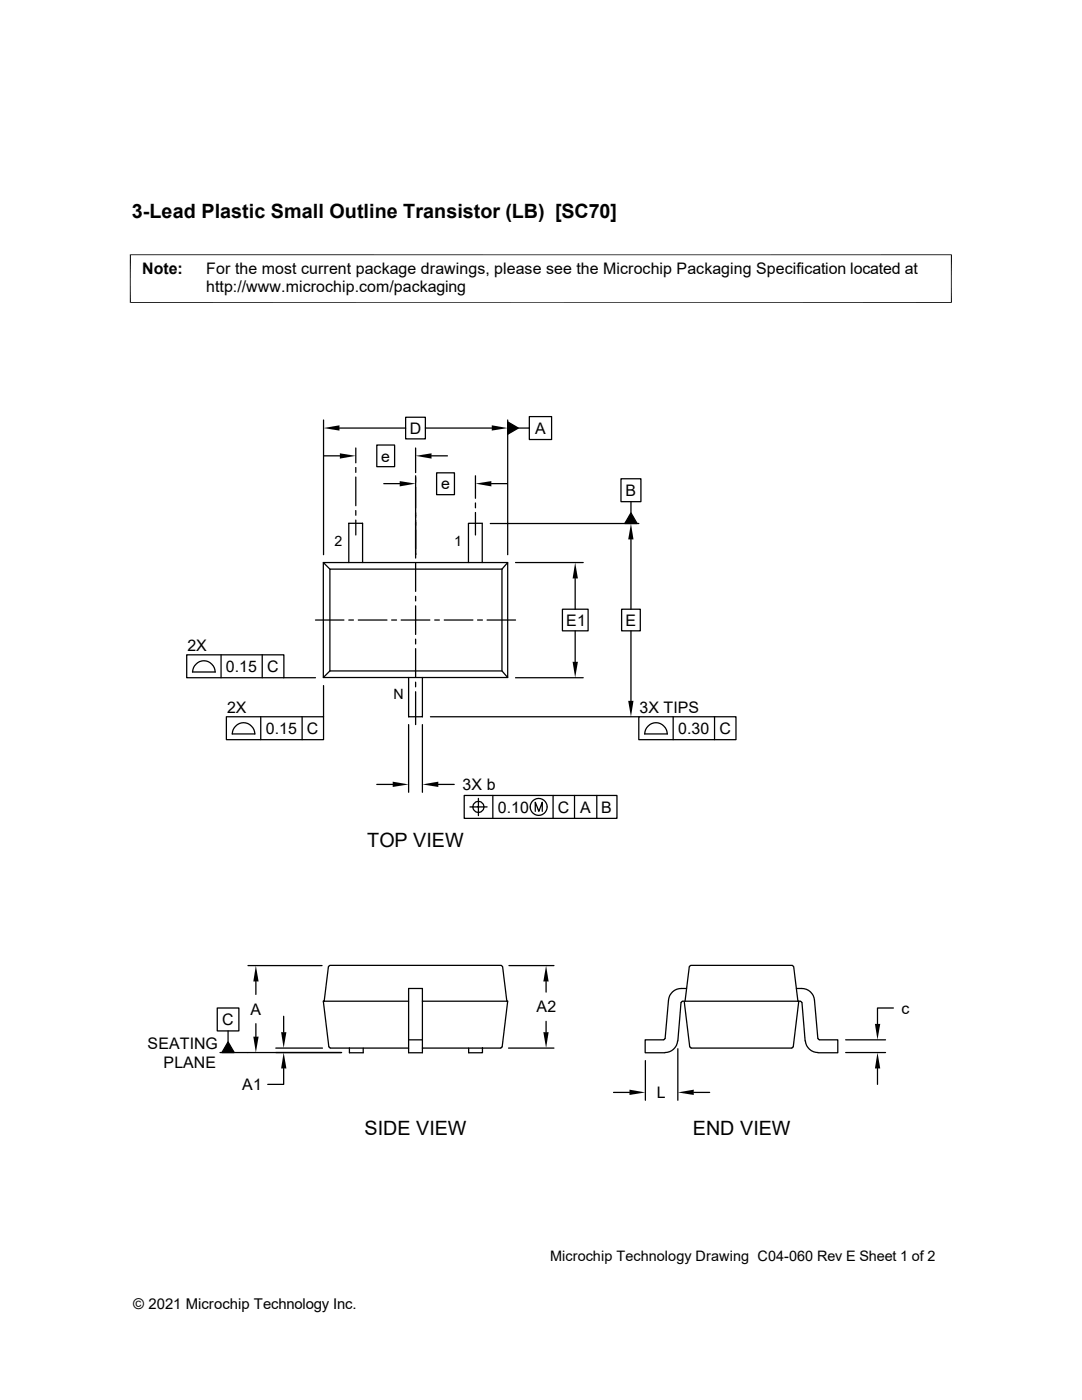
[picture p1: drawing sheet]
<svg xmlns="http://www.w3.org/2000/svg" width="216mm" height="279mm" viewBox="0 0 216 279" stroke-linecap="round" stroke-linejoin="round" font-family="sans-serif">
<g fill="none" stroke="#000" stroke-width=".25">
<path d="M64.6 83.8v26.9M64.6 91h3.2M67.7 85.4h13.2M71 89.4v3M71 93.3v1M71 95.2v5.7M75.2 88.8h3.5v4.3h-3.5zM76.6 96.5h3.2M80.9 83.3h4v4.3h-4zM82.9 89.4v4.9M82.9 95v16.4M84.9 85.4h13.2"/>
<path d="M86.1 91h3.2M87.1 94.4h3.6v4.3h-3.6zM94.9 95v4.4M98 96.5h3.2M101.3 84.2l2.1 1.2-2.1 1.3zM101.3 83.8v26.9M103.4 85.4h2.2M105.6 83.1h4.5v4.6h-4.5zM123.9 95.5h4v4.6h-4zM64.5 112.3h36.8v22.9h-36.8zM64.5 112.3l1.3 1.3M69.6 112.3v-7.9h2.7v7.9"/>
<path d="M71 101.9v.9M71 103.8v3M82.9 112.3v5.7M82.9 119v.9M93.5 112.3v-7.9h2.7v7.9M94.9 100.4v.9M94.9 102.3v4.5M97.8 104.5h29.7M100.2 113.6h-34.4v20.3M100.2 113.6v20.3l1.1 1.3M101.3 112.3l-1.1 1.3M102.9 112.3h13.5"/>
<path d="M114.8 115.4v6.2M125.9 102.4l1.2 2.1h-2.4zM125.9 100.1v2.3M125.9 107.7v13.9M37.3 130.7h19.3v4.6h-19.3zM38.4 134.1h4.5a2.24 2.24 0 0 0-2.2-2.2 2.24 2.24 0 0 0-2.3 2.2M44.1 130.7v4.6M52.3 130.7v4.6M56.6 135.3h6.3M62.9 123.7h5.7M64.6 136.8v6.2M65.8 133.9h34.4"/>
<path d="M65.8 133.9l-1.3 1.3M69.6 123.7h.9M71.5 123.7h5.7M78.1 123.7h1M80.1 123.7h5.7M81.5 135.2v7.8h2.8v-7.8M82.9 120.9v5.7M82.9 127.6v.9M82.9 129.5v5.7M82.9 136.1v1M82.9 138v6.6M86.7 123.7h1"/>
<path d="M88.6 123.7h5.8M95.3 123.7h1M97.2 123.7h5.7M102.9 135.3h13.5M112.2 121.6h5.1v4.3h-5.1zM114.8 125.9v6.2M124 121.6h3.8v4.3h-3.8zM125.9 125.9v14M45.2 143h19.4v4.6h-19.4zM46.3 146.5h4.6M46.4 146.5a2.24 2.24 0 0 1 2.2-2.3 2.24 2.24 0 0 1 2.2 2.3M52 143v4.6"/>
<path d="M60.3 143v4.6M75.2 156.5h3.2M81.5 144.6v13.5M84.3 144.6v13.5M85.9 143h41.6M87.5 156.5h3.1M92.6 158.8h30.5v4.5h-30.5zM95.5 159.3v3.5M98.3 158.8v4.5M110.4 158.8v4.5M114.6 158.8v4.5M119.1 158.8v4.5"/>
<path d="M127.5 143h19.4v4.6h-19.4zM128.6 146.5h4.6M128.7 146.5a2.24 2.24 0 0 1 2.2-2.3 2.24 2.24 0 0 1 2.2 2.3M134.3 143v4.6M142.6 143v4.6M93.8 161h3.4M106.8 161.9v-1.8l.7 1.8 .7-1.8v1.8M49.5 192.7h14.8M51.1 195.9v2.6M65.5 192.9l-.8 6.9M65.8 192.7l-.2 .2M65.8 192.7h34.2"/>
<path d="M81.5 197.3h2.8v12.8h-2.8zM81.5 199.8h-17l1.1 9.1M84.3 199.8h17l-1.1 9.1M100 192.7l.2 .2 .9 6.9M101.6 192.7h8.9M109 195.9v2.1M136.5 199.8l1.1 9.1M137 197.3a2.99 2.99 0 0 0-3.4 1.4l-.2 .9-.7 7.7-.3 .2M137.5 192.9l-.8 6.9M137.8 192.7l-.2 .2M137.8 192.7h20.3M158.1 192.7l.2 .2"/>
<path d="M158.4 192.9l.8 6.9M158.9 197.3a2.99 2.99 0 0 1 3.4 1.4l.2 .9 .7 7.7M159.4 199.8l-1.1 9.1M43.3 201.2h4.4v4.5h-4.4zM43.9 210.1h24.3M45.5 207.9l1.2 2.2h-2.4zM45.5 205.7v2.2M51.1 204.3v2.6M55 209.2h9.3M56.6 213.2v3.2h-3.2M56.6 202.8v3.2M65.7 208.9l.2 .2"/>
<path d="M65.9 209.2h15.6M69.7 209.2v.9h2.8v-.9M81.5 207.5h2.8M84.3 209.2h15.6M93.5 209.2v.9h2.8v-.9M100.2 208.9l-.3 .2M101.5 209.2h9M109 203.8v2.2M122.4 218h3.2M128.8 211.7v7.9M132.4 207.5h-3.7v2.6h4M135.3 209.3v10.3"/>
<path d="M135.9 200.1l-.7 7.6a2.54 2.54 0 0 1-2.5 2.4M135.9 200.1l.2-.2 23.6-.1 .3 .3M137.7 208.9l.2 .2M137.9 209.2h20.1M138.4 218h3.2M158.2 208.9l-.2 .2M160 200.1l.7 7.6a2.54 2.54 0 0 0 2.5 2.4M163.2 207.3l.3 .2M163.5 207.5h3.7v2.6h-4M168.7 207.5h8M168.7 210.1h8M175.1 213.2v3.2"/>
<path d="M178.3 201.2h-3.2v3.1"/>
<circle cx="95.4" cy="161" r="1.11"/>
<circle cx="107.5" cy="161" r="1.69"/>
</g>
<g fill="#000">
<path d="M64.6 85.4l3.1-.5v1zM67.8 90.5l3.2 .5-3.2 .5zM79.8 96l3.1 .5-3.1 .6zM82.9 91l3.2-.5v1zM94.9 96.5l3.1-.5v1.1zM98.1 84.9l3.2 .5-3.2 .5zM101.3 84.2l2.1 1.2-2.1 1.3zM114.8 112.3l.5 3.1h-1zM125.9 104.5l.5 3.2h-1.1zM125.9 102.4l1.2 2.1h-2.4zM114.3 132.1h1l-.5 3.2zM125.3 139.9h1.1l-.5 3.1z"/>
<path d="M78.4 156l3.1 .5-3.1 .6zM84.3 156.5l3.2-.5v1.1zM51.1 192.7l.5 3.2h-1.1zM109 192.7l.5 3.2h-1.1zM45.5 207.9l1.2 2.2h-2.4zM50.5 206.9h1.1l-.5 3.2zM56.1 206h1l-.5 3.2zM56.6 210.1l.5 3.1h-1zM108.4 206h1.1l-.5 3.2zM125.6 217.5l3.2 .5-3.2 .5zM135.3 218l3.1-.5v1zM175.1 210.1l.5 3.1h-1z"/>
<path d="M174.6 204.3h1l-.5 3.2z"/>
</g>
<path d="M26 50.8v9.7M189.8 50.8v9.7" fill="none" stroke="#000" stroke-width=".21"/>
<path d="M25.9 50.8h164M25.9 60.4h164" fill="none" stroke="#000" stroke-width=".2"/>
<g font-size="3.9">
<text x="26.3" y="43.5">3-Lead Plastic Small Outline Transistor (LB) [SC70]</text>
<text x="73.3" y="169">TOP VIEW</text>
<text x="72.7" y="226.6">SIDE VIEW</text>
<text x="138.2" y="226.6">END VIEW</text>
</g>
<g font-size="3.2">
<text x="28.4" y="54.6">Note:</text>
<text x="41.1" y="54.6">For the most current package drawings, please see the Microchip Packaging Specification located at</text>
<text x="41.1" y="58.3">http://www.microchip.com/packaging</text>
<text x="81.7" y="86.6">D</text>
<text x="106.8" y="86.6">A</text>
<text x="76.1" y="92.1">e</text>
<text x="88" y="97.7">e</text>
<text x="124.8" y="99">B</text>
<text x="113" y="124.9">E1</text>
<text x="124.8" y="124.9">E</text>
<text x="37.4" y="129.9">2X</text>
<text x="45.1" y="134.1">0.15</text>
<text x="53.3" y="134.1">C</text>
<text x="45.3" y="142.2">2X</text>
<text x="127.6" y="142.2">3X TIPS</text>
<text x="53" y="146.4">0.15</text>
<text x="61.3" y="146.5">C</text>
<text x="135.3" y="146.5">0.30</text>
<text x="143.6" y="146.5">C</text>
<text x="92.3" y="157.6">3X b</text>
<text x="99.4" y="162.2">0.10</text>
<text x="111.3" y="162.2">C</text>
<text x="115.8" y="162.2">A</text>
<text x="120" y="162.2">B</text>
<text x="50" y="202.5">A</text>
<text x="107.1" y="202.1">A2</text>
<text x="179.9" y="202.3">c</text>
<text x="29.5" y="209.4">SEATING</text>
<text x="44.3" y="204.6">C</text>
<text x="32.6" y="213.1">PLANE</text>
<text x="48.3" y="217.6">A1</text>
<text x="131.1" y="219.2">L</text>
</g>
<text font-size="3" x="26.6" y="261.3">© 2021 Microchip Technology Inc.</text>
<text font-size="2.9" x="109.8" y="251.6">Microchip Technology Drawing C04-060 Rev E Sheet 1 of 2</text>
<g font-size="2.8">
<text x="66.8" y="109.1">2</text>
<text x="90.6" y="109.1">1</text>
<text x="78.5" y="139.5">N</text>
</g>
</svg>
